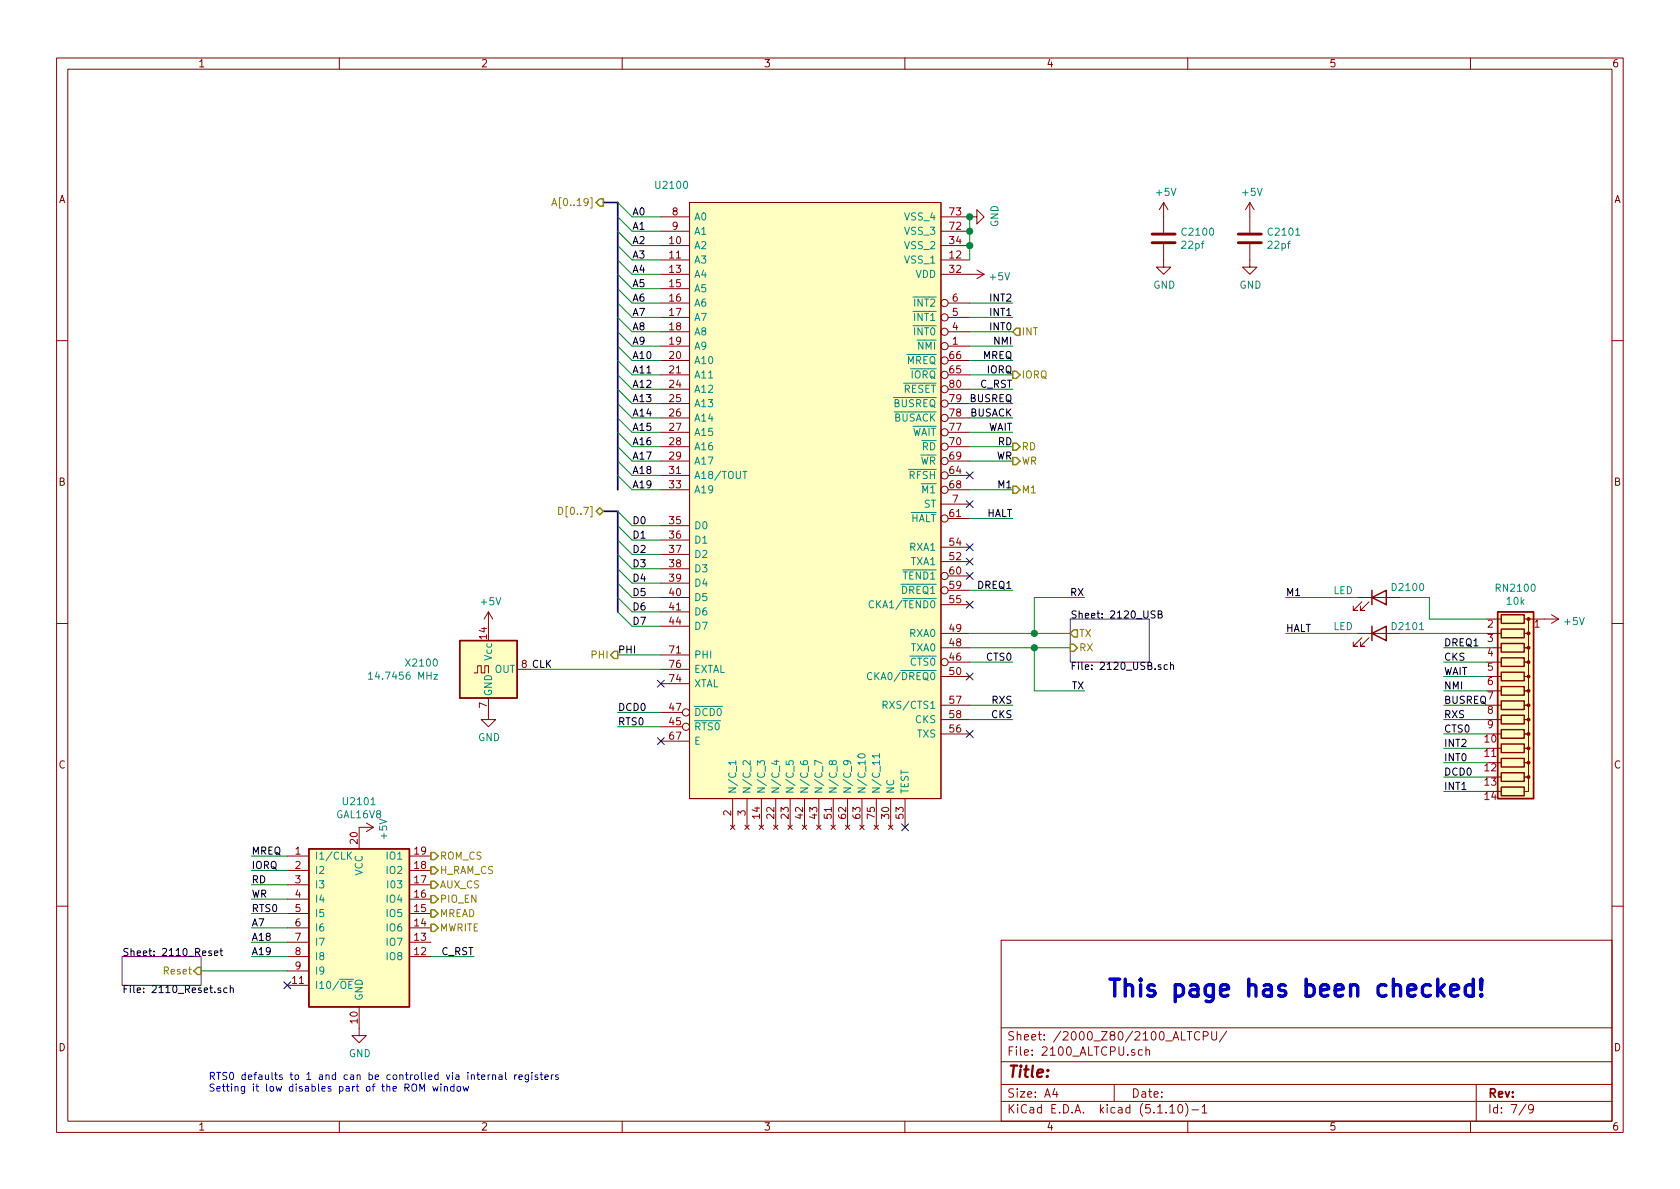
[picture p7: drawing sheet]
EESchema Schematic File Version 4
EELAYER 30 0
EELAYER END
$Descr A4 11693 8268
encoding utf-8
Sheet 7 9
Title ""
Date ""
Rev ""
Comp ""
Comment1 ""
Comment2 ""
Comment3 ""
Comment4 ""
$EndDescr
$Comp
L Zilog_Z180:Z8-L180-S180-180-PQFP-80 U2100
U 1 1
P 4600 1300
F 0 "U2100" H 4800 1350 50  0000 R TNN
F 1 "Z8-L180-S180-180-PQFP-80" V 4310 450 50  0001 C CNN
F 2 "Package_QFP:PQFP-80_14x20mm_P0.8mm" H 4850 2150 50  0001 L CNN
F 3 "http://www.zilog.com/docs/z180/z8s180ps.pdf" V 4700 1350 50  0001 L CNN
F 4 "Microprocessors - MPU 20MHz STATIC Z180 XT" H 4850 2350 50  0001 L CNN "Description"
F 5 "3.1" H 4850 2250 50  0001 L CNN "Height"
F 6 "Zilog" H 4800 2550 50  0001 L CNN "Manufacturer_Name"
F 7 "Z8S18020FEG" H 4800 2650 50  0001 L CNN "Manufacturer_Part_Number"
F 8 "692-Z8S18020FEG" H 4850 2750 50  0001 L CNN "Mouser Part Number"
F 9 "https://www.mouser.com/Search/Refine.aspx?Keyword=692-Z8S18020FEG" H 4850 2850 50  0001 L CNN "Mouser Price/Stock"
	1    4600 1300
	1    0    0    -1  
$EndComp
$Comp
L power:GND #PWR0164
U 1 1
P 6750 1500
F 0 "#PWR0164" H 6750 1250 50  0001 C CNN
F 1 "GND" H 6755 1327 50  0000 C CNN
F 2 "" H 6750 1500 50  0001 C CNN
F 3 "" H 6750 1500 50  0001 C CNN
	1    6750 1500
	0    -1   -1   0   
$EndComp
Wire Wire Line
	6750 1500 6750 1600
Connection ~ 6750 1600
Connection ~ 6750 1700
Wire Wire Line
	6750 1700 6750 1800
$Comp
L power:+5V #PWR0165
U 1 1
P 6750 1900
F 0 "#PWR0165" H 6750 1750 50  0001 C CNN
F 1 "+5V" V 6765 2028 50  0000 L CNN
F 2 "" H 6750 1900 50  0001 C CNN
F 3 "" H 6750 1900 50  0001 C CNN
	1    6750 1900
	0    1    1    0   
$EndComp
Entry Wire Line
	4300 3550 4400 3650
Entry Wire Line
	4300 3650 4400 3750
Entry Wire Line
	4300 3750 4400 3850
Entry Wire Line
	4300 3850 4400 3950
Entry Wire Line
	4300 3950 4400 4050
Entry Wire Line
	4300 4050 4400 4150
Entry Wire Line
	4300 4150 4400 4250
Entry Wire Line
	4300 4250 4400 4350
Wire Wire Line
	4400 4050 4600 4050
Wire Wire Line
	4400 3950 4600 3950
Wire Wire Line
	4400 3850 4600 3850
Wire Wire Line
	4400 3750 4600 3750
Wire Wire Line
	4400 3650 4600 3650
Wire Wire Line
	4400 4150 4600 4150
Wire Wire Line
	4400 4250 4600 4250
Wire Wire Line
	4400 4350 4600 4350
Text Label 4400 3650 0    50   ~ 0
D0
Text Label 4400 3750 0    50   ~ 0
D1
Text Label 4400 3850 0    50   ~ 0
D2
Text Label 4400 3950 0    50   ~ 0
D3
Text Label 4400 4050 0    50   ~ 0
D4
Text Label 4400 4150 0    50   ~ 0
D5
Text Label 4400 4250 0    50   ~ 0
D6
Text Label 4400 4350 0    50   ~ 0
D7
Wire Bus Line
	4300 1400 4200 1400
Entry Wire Line
	4300 1400 4400 1500
Entry Wire Line
	4300 1500 4400 1600
Entry Wire Line
	4300 1600 4400 1700
Entry Wire Line
	4300 1700 4400 1800
Entry Wire Line
	4300 1800 4400 1900
Entry Wire Line
	4300 1900 4400 2000
Entry Wire Line
	4300 2000 4400 2100
Entry Wire Line
	4300 2100 4400 2200
Entry Wire Line
	4300 2200 4400 2300
Entry Wire Line
	4300 2300 4400 2400
Entry Wire Line
	4300 2400 4400 2500
Entry Wire Line
	4300 2500 4400 2600
Entry Wire Line
	4300 2600 4400 2700
Entry Wire Line
	4300 2700 4400 2800
Entry Wire Line
	4300 2800 4400 2900
Entry Wire Line
	4300 2900 4400 3000
Entry Wire Line
	4300 3000 4400 3100
Entry Wire Line
	4300 3100 4400 3200
Entry Wire Line
	4300 3200 4400 3300
Entry Wire Line
	4300 3300 4400 3400
Wire Wire Line
	4400 1500 4600 1500
Wire Wire Line
	4400 1600 4600 1600
Wire Wire Line
	4400 1700 4600 1700
Wire Wire Line
	4400 1800 4600 1800
Wire Wire Line
	4400 1900 4600 1900
Wire Wire Line
	4400 2000 4600 2000
Wire Wire Line
	4400 2100 4600 2100
Wire Wire Line
	4400 2200 4600 2200
Wire Wire Line
	4400 2300 4600 2300
Wire Wire Line
	4400 2400 4600 2400
Wire Wire Line
	4400 2500 4600 2500
Wire Wire Line
	4400 2600 4600 2600
Wire Wire Line
	4400 2700 4600 2700
Wire Wire Line
	4400 2800 4600 2800
Wire Wire Line
	4400 2900 4600 2900
Wire Wire Line
	4400 3000 4600 3000
Wire Wire Line
	4400 3100 4600 3100
Wire Wire Line
	4400 3200 4600 3200
Wire Wire Line
	4400 3300 4600 3300
Wire Wire Line
	4400 3400 4600 3400
Text HLabel 4200 1400 0    50   Output ~ 0
A[0..19]
NoConn ~ 6750 3300
Text HLabel 7050 2600 2    50   Output ~ 0
IORQ
Text HLabel 7050 3100 2    50   Output ~ 0
RD
Text HLabel 7050 3200 2    50   Output ~ 0
WR
NoConn ~ 6750 4000
NoConn ~ 4600 4750
NoConn ~ 4600 5150
Connection ~ 6750 1500
Wire Wire Line
	6750 1600 6750 1700
Text Label 4400 1500 0    50   ~ 0
A0
Text Label 4400 1600 0    50   ~ 0
A1
Text Label 4400 1700 0    50   ~ 0
A2
Text Label 4400 1800 0    50   ~ 0
A3
Text Label 4400 1900 0    50   ~ 0
A4
Text Label 4400 2000 0    50   ~ 0
A5
Text Label 4400 2100 0    50   ~ 0
A6
Text Label 4400 2200 0    50   ~ 0
A7
Text Label 4400 2300 0    50   ~ 0
A8
Text Label 4400 2400 0    50   ~ 0
A9
Text Label 4400 2500 0    50   ~ 0
A10
Text Label 4400 2600 0    50   ~ 0
A11
Text Label 4400 2700 0    50   ~ 0
A12
Text Label 4400 2800 0    50   ~ 0
A13
Text Label 4400 2900 0    50   ~ 0
A14
Text Label 4400 3000 0    50   ~ 0
A15
Text Label 4400 3100 0    50   ~ 0
A16
Text Label 4400 3200 0    50   ~ 0
A17
Text Label 4400 3300 0    50   ~ 0
A18
Text Label 4400 3400 0    50   ~ 0
A19
$Comp
L Device:LED D2101
U 1 1
P 9600 4400
F 0 "D2101" H 9800 4450 50  0000 C CNN
F 1 "LED" H 9350 4450 50  0000 C CNN
F 2 "LED_THT:LED_D3.0mm" H 9600 4400 50  0001 C CNN
F 3 "~" H 9600 4400 50  0001 C CNN
	1    9600 4400
	1    0    0    -1  
$EndComp
$Comp
L Device:LED D2100
U 1 1
P 9600 4150
F 0 "D2100" H 9800 4250 50  0000 C TNN
F 1 "LED" H 9350 4200 50  0000 C CNN
F 2 "LED_THT:LED_D3.0mm" H 9600 4150 50  0001 C CNN
F 3 "~" H 9600 4150 50  0001 C CNN
	1    9600 4150
	1    0    0    -1  
$EndComp
$Comp
L power:GND #PWR?
U 1 1
P 2500 7150
AR Path="/624D98DF" Ref="#PWR?"  Part="1" 
AR Path="/6191B6A2/624D98DF" Ref="#PWR?"  Part="1" 
AR Path="/6191B6A2/61F0BDAE/624D98DF" Ref="#PWR?"  Part="1" 
AR Path="/6195D2C9/624D98DF" Ref="#PWR?"  Part="1" 
AR Path="/6191B6A2/61EBDADB/624D98DF" Ref="#PWR0101"  Part="1" 
F 0 "#PWR0101" H 2500 6900 50  0001 C CNN
F 1 "GND" H 2505 6977 50  0000 C CNN
F 2 "" H 2500 7150 50  0001 C CNN
F 3 "" H 2500 7150 50  0001 C CNN
	1    2500 7150
	1    0    0    -1  
$EndComp
Text Label 1750 6550 0    50   ~ 0
A18
$Comp
L power:+5V #PWR?
U 1 1
P 2500 5750
AR Path="/6195D2C9/624D98F5" Ref="#PWR?"  Part="1" 
AR Path="/6191B6A2/624D98F5" Ref="#PWR?"  Part="1" 
AR Path="/6191B6A2/61EBDADB/624D98F5" Ref="#PWR0102"  Part="1" 
F 0 "#PWR0102" H 2500 5600 50  0001 C CNN
F 1 "+5V" H 2515 5923 50  0000 C CNN
F 2 "" H 2500 5750 50  0001 C CNN
F 3 "" H 2500 5750 50  0001 C CNN
	1    2500 5750
	0    1    1    0   
$EndComp
Wire Wire Line
	2000 6050 1750 6050
Wire Wire Line
	2000 5950 1750 5950
Wire Wire Line
	2000 6150 1750 6150
Text Label 1750 6150 0    50   ~ 0
RD
Text Label 1750 5950 0    50   ~ 0
MREQ
Text Label 1750 6050 0    50   ~ 0
IORQ
Text HLabel 3000 5950 2    50   Output ~ 0
ROM_CS
Text Label 1750 6650 0    50   ~ 0
A19
Text HLabel 3000 6050 2    50   Output ~ 0
H_RAM_CS
Text HLabel 3000 6150 2    50   Output ~ 0
AUX_CS
Text HLabel 3000 6250 2    50   Output ~ 0
PIO_EN
Wire Wire Line
	2000 6250 1750 6250
Text Label 1750 6250 0    50   ~ 0
WR
Text HLabel 3000 6350 2    50   Output ~ 0
MREAD
Text HLabel 3000 6450 2    50   Output ~ 0
MWRITE
$Sheet
S 850  6650 550  200 
U 62512FB8
F0 "2110_Reset" 50
F1 "2110_Reset.sch" 50
F2 "Reset" I R 1400 6750 50 
$EndSheet
$Sheet
S 7450 4300 550  300 
U 62542978
F0 "2120_USB" 50
F1 "2120_USB.sch" 50
F2 "TX" O L 7450 4400 50 
F3 "RX" I L 7450 4500 50 
$EndSheet
$Comp
L Oscillator:ACO-xxxMHz X?
U 1 1
P 3400 4650
AR Path="/6191B6A2/6255C3DA" Ref="X?"  Part="1" 
AR Path="/6191B6A2/61EBDADB/6255C3DA" Ref="X2100"  Part="1" 
F 0 "X2100" H 3057 4696 50  0000 R CNN
F 1 "14.7456 MHz" H 3057 4605 50  0000 R CNN
F 2 "Oscillator:Oscillator_DIP-14" H 3850 4300 50  0001 C CNN
F 3 "http://www.conwin.com/datasheets/cx/cx030.pdf" H 3300 4650 50  0001 C CNN
	1    3400 4650
	1    0    0    -1  
$EndComp
$Comp
L power:+5V #PWR?
U 1 1
P 3400 4350
AR Path="/6191B6A2/6255C3E0" Ref="#PWR?"  Part="1" 
AR Path="/6191B6A2/61EBDADB/6255C3E0" Ref="#PWR0103"  Part="1" 
F 0 "#PWR0103" H 3400 4200 50  0001 C CNN
F 1 "+5V" H 3415 4523 50  0000 C CNN
F 2 "" H 3400 4350 50  0001 C CNN
F 3 "" H 3400 4350 50  0001 C CNN
	1    3400 4350
	1    0    0    -1  
$EndComp
$Comp
L power:GND #PWR?
U 1 1
P 3400 4950
AR Path="/6191B6A2/6255C3E6" Ref="#PWR?"  Part="1" 
AR Path="/6191B6A2/61EBDADB/6255C3E6" Ref="#PWR0104"  Part="1" 
F 0 "#PWR0104" H 3400 4700 50  0001 C CNN
F 1 "GND" H 3405 4777 50  0000 C CNN
F 2 "" H 3400 4950 50  0001 C CNN
F 3 "" H 3400 4950 50  0001 C CNN
	1    3400 4950
	1    0    0    -1  
$EndComp
Text Label 3700 4650 0    50   ~ 0
CLK
Text Notes 7700 6950 0    118  ~ 24
This page has been checked!
Text Label 7050 2500 2    50   ~ 0
MREQ
Text Label 1750 6350 0    50   ~ 0
RTS0
Wire Wire Line
	2000 6350 1750 6350
Text Notes 1450 7600 0    50   ~ 0
RTS0 defaults to 1 and can be controlled via internal registers\nSetting it low disables part of the ROM window
Wire Wire Line
	1400 6750 2000 6750
Wire Wire Line
	3700 4650 4600 4650
Wire Wire Line
	6750 4500 7200 4500
$Comp
L Logic_Programmable:GAL16V8 U?
U 1 1
P 2500 6450
AR Path="/624D98D9" Ref="U?"  Part="1" 
AR Path="/6191B6A2/624D98D9" Ref="U?"  Part="1" 
AR Path="/6191B6A2/61F0BDAE/624D98D9" Ref="U?"  Part="1" 
AR Path="/6195D2C9/624D98D9" Ref="U?"  Part="1" 
AR Path="/6191B6A2/61EBDADB/624D98D9" Ref="U2101"  Part="1" 
F 0 "U2101" H 2500 7331 50  0000 C CNN
F 1 "GAL16V8" H 2500 7240 50  0000 C CNN
F 2 "Package_DIP:DIP-20_W7.62mm_Socket_LongPads" H 2500 6450 50  0001 C CNN
F 3 "" H 2500 6450 50  0001 C CNN
	1    2500 6450
	1    0    0    -1  
$EndComp
NoConn ~ 2000 6850
Wire Wire Line
	9950 4150 9950 4300
$Comp
L power:+5V #PWR0122
U 1 1
P 10750 4300
F 0 "#PWR0122" H 10750 4150 50  0001 C CNN
F 1 "+5V" V 10765 4428 50  0000 L CNN
F 2 "" H 10750 4300 50  0001 C CNN
F 3 "" H 10750 4300 50  0001 C CNN
	1    10750 4300
	0    1    1    0   
$EndComp
Wire Wire Line
	6750 2100 7050 2100
Wire Wire Line
	6750 2200 7050 2200
Text HLabel 7050 2300 2    50   Input ~ 0
INT
Text Label 7050 2100 2    50   ~ 0
INT2
Text Label 7050 2200 2    50   ~ 0
INT1
Wire Wire Line
	10350 5200 10050 5200
Wire Wire Line
	10350 5500 10050 5500
Text Label 10050 5200 0    50   ~ 0
INT2
Text Label 10050 5500 0    50   ~ 0
INT1
Wire Wire Line
	6750 2400 7050 2400
Text Label 7050 2400 2    50   ~ 0
NMI
Wire Wire Line
	10350 4800 10050 4800
Text Label 10050 4800 0    50   ~ 0
NMI
Wire Wire Line
	6750 2800 7050 2800
Text Label 7050 2800 2    50   ~ 0
BUSREQ
Wire Wire Line
	6750 3000 7050 3000
Text Label 7050 3000 2    50   ~ 0
WAIT
Wire Wire Line
	10350 4900 10050 4900
Text Label 10050 4900 0    50   ~ 0
BUSREQ
Wire Wire Line
	10350 4700 10050 4700
Text Label 10050 4700 0    50   ~ 0
WAIT
Wire Wire Line
	6750 4400 7200 4400
Text HLabel 7050 3400 2    50   Output ~ 0
M1
Wire Wire Line
	6750 3600 7050 3600
Text Label 7050 3600 2    50   ~ 0
HALT
Text Label 8950 4400 0    50   ~ 0
HALT
Wire Wire Line
	8950 4400 9450 4400
Wire Wire Line
	7200 4400 7200 4150
Wire Wire Line
	7200 4150 7550 4150
Connection ~ 7200 4400
Wire Wire Line
	7200 4400 7450 4400
Text Label 7550 4150 2    50   ~ 0
RX
Wire Wire Line
	6750 4100 7050 4100
Text Label 7050 4100 2    50   ~ 0
DREQ1
Wire Wire Line
	6750 4600 7050 4600
Text Label 7050 4600 2    50   ~ 0
CTS0
Wire Wire Line
	10350 5100 10050 5100
Text Label 10050 5100 0    50   ~ 0
CTS0
Wire Wire Line
	10350 4500 10050 4500
Text Label 10050 4500 0    50   ~ 0
DREQ1
Wire Wire Line
	7200 4800 7550 4800
Text Label 7550 4800 2    50   ~ 0
TX
Connection ~ 7200 4500
Wire Wire Line
	7200 4500 7450 4500
Wire Wire Line
	7200 4500 7200 4800
Wire Wire Line
	9950 4300 10350 4300
Wire Wire Line
	9750 4400 10350 4400
Wire Wire Line
	9750 4150 9950 4150
Wire Wire Line
	6750 2300 7050 2300
Text Label 7050 2300 2    50   ~ 0
INT0
Wire Wire Line
	6750 2500 7050 2500
Wire Wire Line
	6750 2600 7050 2600
Text Label 7050 2600 2    50   ~ 0
IORQ
Wire Wire Line
	6750 3100 7050 3100
Wire Wire Line
	6750 3200 7050 3200
Wire Wire Line
	6750 3400 7050 3400
Text Label 7050 3100 2    50   ~ 0
RD
Text Label 7050 3200 2    50   ~ 0
WR
Text Label 7050 3400 2    50   ~ 0
M1
NoConn ~ 6750 3500
Wire Wire Line
	8950 4150 9450 4150
Text Label 8950 4150 0    50   ~ 0
M1
Wire Wire Line
	10350 5300 10050 5300
Text Label 10050 5300 0    50   ~ 0
INT0
Wire Wire Line
	4600 4950 4300 4950
Text Label 4300 4950 0    50   ~ 0
DCD0
Wire Wire Line
	10350 5400 10050 5400
Text Label 10050 5400 0    50   ~ 0
DCD0
NoConn ~ 6300 5750
Text Label 7050 2700 2    50   ~ 0
C_RST
Wire Wire Line
	6750 2700 7050 2700
$Comp
L Device:R_Network13 RN2100
U 1 1
P 10550 4900
F 0 "RN2100" V 9733 4900 50  0000 C CNN
F 1 "10k" V 9824 4900 50  0000 C CNN
F 2 "Resistor_THT:R_Array_SIP14" V 11325 4900 50  0001 C CNN
F 3 "http://www.vishay.com/docs/31509/csc.pdf" H 10550 4900 50  0001 C CNN
	1    10550 4900
	0    1    1    0   
$EndComp
NoConn ~ 6750 5100
NoConn ~ 6750 4200
NoConn ~ 6750 4700
Wire Wire Line
	10350 5000 10050 5000
Text Label 10050 5000 0    50   ~ 0
RXS
Wire Wire Line
	10350 4600 10050 4600
Text Label 10050 4600 0    50   ~ 0
CKS
Wire Wire Line
	6750 5000 7050 5000
Text Label 7050 5000 2    50   ~ 0
CKS
Text HLabel 4300 4550 0    50   Output ~ 0
PHI
Wire Wire Line
	4300 5050 4600 5050
Text Label 4300 5050 0    50   ~ 0
RTS0
Wire Wire Line
	4300 4550 4600 4550
Text Label 4300 4550 0    50   ~ 0
PHI
Text Label 3300 6650 2    50   ~ 0
C_RST
Wire Wire Line
	3000 6650 3300 6650
Wire Wire Line
	6750 2900 7050 2900
Text Label 7050 2900 2    50   ~ 0
BUSACK
$Comp
L Device:C C?
U 1 1
P 8100 1650
AR Path="/6195D2C9/62809F42" Ref="C?"  Part="1" 
AR Path="/6191B6A2/61F28B7D/62809F42" Ref="C?"  Part="1" 
AR Path="/6191B6A2/61EBDADB/62809F42" Ref="C2100"  Part="1" 
F 0 "C2100" H 8215 1696 50  0000 L CNN
F 1 "22pf" H 8215 1605 50  0000 L CNN
F 2 "Capacitor_THT:C_Rect_L4.0mm_W2.5mm_P2.50mm" H 8138 1500 50  0001 C CNN
F 3 "~" H 8100 1650 50  0001 C CNN
	1    8100 1650
	1    0    0    -1  
$EndComp
$Comp
L power:GND #PWR?
U 1 1
P 8100 1800
AR Path="/62809F48" Ref="#PWR?"  Part="1" 
AR Path="/62497D60/62809F48" Ref="#PWR?"  Part="1" 
AR Path="/61D852D7/62809F48" Ref="#PWR?"  Part="1" 
AR Path="/6195D2C9/62809F48" Ref="#PWR?"  Part="1" 
AR Path="/6191B6A2/61F28B7D/62809F48" Ref="#PWR?"  Part="1" 
AR Path="/6191B6A2/61EBDADB/62809F48" Ref="#PWR0168"  Part="1" 
F 0 "#PWR0168" H 8100 1550 50  0001 C CNN
F 1 "GND" H 8105 1627 50  0000 C CNN
F 2 "" H 8100 1800 50  0001 C CNN
F 3 "" H 8100 1800 50  0001 C CNN
	1    8100 1800
	1    0    0    -1  
$EndComp
$Comp
L power:+5V #PWR?
U 1 1
P 8100 1500
AR Path="/6195D2C9/62809F4E" Ref="#PWR?"  Part="1" 
AR Path="/6191B6A2/61F28B7D/62809F4E" Ref="#PWR?"  Part="1" 
AR Path="/6191B6A2/61EBDADB/62809F4E" Ref="#PWR0169"  Part="1" 
F 0 "#PWR0169" H 8100 1350 50  0001 C CNN
F 1 "+5V" H 8115 1673 50  0000 C CNN
F 2 "" H 8100 1500 50  0001 C CNN
F 3 "" H 8100 1500 50  0001 C CNN
	1    8100 1500
	1    0    0    -1  
$EndComp
$Comp
L Device:C C?
U 1 1
P 8700 1650
AR Path="/6195D2C9/6281227F" Ref="C?"  Part="1" 
AR Path="/6191B6A2/61F28B7D/6281227F" Ref="C?"  Part="1" 
AR Path="/6191B6A2/61EBDADB/6281227F" Ref="C2101"  Part="1" 
F 0 "C2101" H 8815 1696 50  0000 L CNN
F 1 "22pf" H 8815 1605 50  0000 L CNN
F 2 "Capacitor_THT:C_Rect_L4.0mm_W2.5mm_P2.50mm" H 8738 1500 50  0001 C CNN
F 3 "~" H 8700 1650 50  0001 C CNN
	1    8700 1650
	1    0    0    -1  
$EndComp
$Comp
L power:GND #PWR?
U 1 1
P 8700 1800
AR Path="/62812285" Ref="#PWR?"  Part="1" 
AR Path="/62497D60/62812285" Ref="#PWR?"  Part="1" 
AR Path="/61D852D7/62812285" Ref="#PWR?"  Part="1" 
AR Path="/6195D2C9/62812285" Ref="#PWR?"  Part="1" 
AR Path="/6191B6A2/61F28B7D/62812285" Ref="#PWR?"  Part="1" 
AR Path="/6191B6A2/61EBDADB/62812285" Ref="#PWR0171"  Part="1" 
F 0 "#PWR0171" H 8700 1550 50  0001 C CNN
F 1 "GND" H 8705 1627 50  0000 C CNN
F 2 "" H 8700 1800 50  0001 C CNN
F 3 "" H 8700 1800 50  0001 C CNN
	1    8700 1800
	1    0    0    -1  
$EndComp
$Comp
L power:+5V #PWR?
U 1 1
P 8700 1500
AR Path="/6195D2C9/6281228B" Ref="#PWR?"  Part="1" 
AR Path="/6191B6A2/61F28B7D/6281228B" Ref="#PWR?"  Part="1" 
AR Path="/6191B6A2/61EBDADB/6281228B" Ref="#PWR0172"  Part="1" 
F 0 "#PWR0172" H 8700 1350 50  0001 C CNN
F 1 "+5V" H 8715 1673 50  0000 C CNN
F 2 "" H 8700 1500 50  0001 C CNN
F 3 "" H 8700 1500 50  0001 C CNN
	1    8700 1500
	1    0    0    -1  
$EndComp
Wire Wire Line
	1750 6450 2000 6450
Wire Wire Line
	1750 6550 2000 6550
Wire Wire Line
	1750 6650 2000 6650
Text Label 1750 6450 0    50   ~ 0
A7
Text HLabel 4200 3550 0    50   BiDi ~ 0
D[0..7]
Wire Bus Line
	4300 3550 4200 3550
NoConn ~ 6750 3800
NoConn ~ 6750 3900
Wire Wire Line
	6750 4900 7050 4900
Text Label 7050 4900 2    50   ~ 0
RXS
Wire Bus Line
	4300 3550 4300 4250
Wire Bus Line
	4300 1400 4300 3400
$EndSCHEMATC
